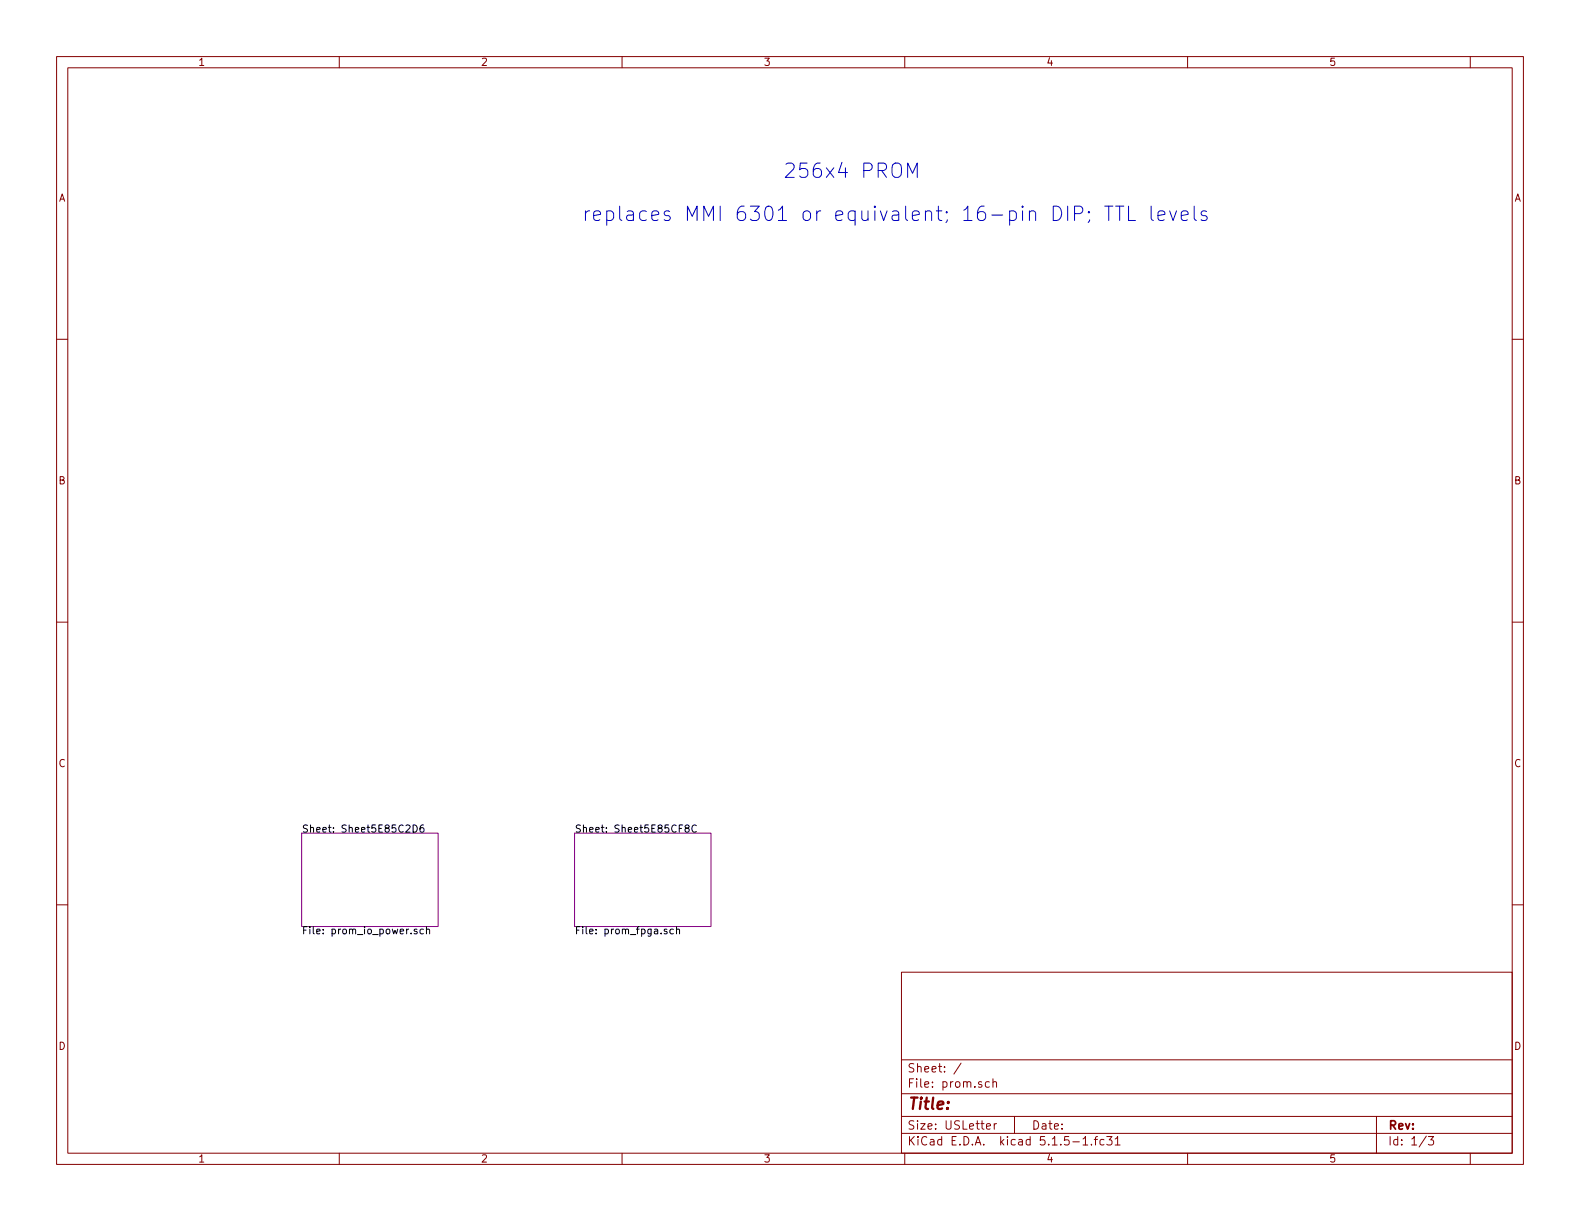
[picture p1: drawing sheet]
<svg xmlns="http://www.w3.org/2000/svg" width="279mm" height="216mm" viewBox="0 0 279 216" stroke-linecap="round" stroke-linejoin="round" font-family="sans-serif">
<g fill="none" stroke="#840000" stroke-width=".18">
<path d="M10 10h259.4v195.9h-259.4zM12 12h255.4v191.9h-255.4zM60 10v2M110 10v2M160 10v2M210 10v2M260 10v2M10 60h2M267.4 60h2M10 110h2M267.4 110h2M10 160h2"/>
<path d="M267.4 160h2M159.4 171.9h108v32h-108zM159.4 197.4h108M159.4 193.4h108M159.4 187.4h108M170 188l-1.3 1.9M174.4 199.2l.8-.2-.1-.2-.4-.1-.3 .2 .1 .7h.6M175 191.3h-.5l-.3 .2 .2 .7h.6M175.6 191.4l.2-.1h.4v1M175.6 190.8v1.5M175.8 198.7v1M176.2 198.7l-.3 .1-.1 .2"/>
<path d="M179.4 197.4v3M243.4 197.4v6.5M60 203.9v2M110 203.9v2M159.4 200.4h108M160 203.9v2M189.7 201.9h1.2M191.5 201.4l.4-.4v1.5M191.5 202.5h.9M193 202.3v.2M193.5 201.5h.6M194.1 201l-.4 .2v1.3"/>
<path d="M195.2 201.5h-.4l-.3 .3 .1 .5 .2 .2 .4-.1M195.7 201h.9l-.5 .5 .5 .2v.6l-.2 .2-.7-.2M197.2 201.4l.4-.4v1.5M197.2 202.5h.9M210 203.9v2M252.2 200.9l-1.2 1.9M252.6 201h.9l-.5 .5 .4 .2v.6l-.2 .2-.6-.2M260 203.9v2"/>
</g>
<path d="M53.3 147.3h24.2v16.5h-24.2zM101.6 147.3h24.1v16.5h-24.1z" fill="none" stroke="#840084" stroke-width=".18"/>
<path d="M73.1 145.9a.64 .64 0 0 1 .7 .6 .64 .64 0 0 1-.7 .6zM74.9 145.9h-.4a.87 .87 0 0 0 0 1.2l.4-.1v-.5l-.4-.1-.2 .2M121.4 146.4l-.3-.3 .3-.2h.2l.3 .2-.1 .2-.5 .2-.2 .2v.2l.3 .2h.3l.2-.2v-.2l-.3-.3M123.1 146a.6 .6 0 0 0-.8 .4 .6 .6 0 0 0 .6 .7l.2-.1M73.7 164.3h-.3l-.2 .2 .1 .1 .4 .2v.3h-.5M74.9 164.3h-.4l-.2 .2 .1 .6h.5M75.4 164.4l.2-.1h.3l.1 .8M75.4 163.9v1.2M117.9 164.3h-.3l-.2 .2 .1 .1 .4 .2v.3h-.5M119.1 164.3h-.4l-.2 .2 .1 .6h.5M119.6 164.4l.2-.1h.3l.1 .8M119.6 163.9v1.2" fill="none" stroke="#000" stroke-width=".18"/>
<g fill="none" stroke="#0000c2" stroke-width=".18">
<path d="M160.5 31.4v-2.6l.9 1.8 .8-1.8v2.6M192.6 37.4l.1 .1-.1 .1-.2-.1 .2-.1v.2M192.7 38.9l-.3 .4M195.4 36.4h1.4M196.1 36.4v2.6M197.3 36.4h1.4M198 36.4v2.6M199.6 36.4v2.6h1.2M203.6 36.4v2.2l.1 .3 .2 .1M204.8 38.1l1.2-.2-.1-.5-.8-.1-.3 .3v1l.1 .3 .2 .1 .8-.1M206.8 37.3l.6 1.7 .7-1.7M208.9 38.1l1.2-.2-.1-.5-.8-.1-.3 .3v1l.1 .3 .2 .1 .8-.1"/>
<path d="M211.2 36.4v2.2l.1 .3 .3 .1M213.4 37.4l-.6-.1-.4 .3 .1 .4 .9 .3 .1 .2-.1 .4-.3 .1-.7-.1"/>
</g>
<g font-size="3.5" fill="#0000c2">
<text x="138.4" y="31.5">256x4 PROM</text>
<text x="102.9" y="39.1">replaces MMI 6301 or equivalent; 16-pin DIP; TTL levels</text>
</g>
<text font-size="2.8" fill="#840000" x="160.4" y="196.2">Title:</text>
<g font-size="2.1" fill="#840000">
<text x="160.4" y="189.6">Sheet: /</text>
<text x="160.4" y="192.3">File: prom.sch</text>
<text x="160.4" y="202.5">KiCad E.D.A. kicad 5.1.5-1.fc31</text>
<text x="160.4" y="199.7">Size: USLetter</text>
<text x="182.4" y="199.7">Date:</text>
<text x="245.4" y="199.7">Rev:</text>
<text x="245.4" y="202.5">Id: 1/3</text>
</g>
<g font-size="1.8" fill="#840000">
<text x="35" y="11.6">1</text>
<text x="85" y="11.6">2</text>
<text x="135" y="11.6">3</text>
<text x="185" y="11.6">4</text>
<text x="235" y="11.6">5</text>
<text x="10.4" y="35.6">A</text>
<text x="267.8" y="35.6">A</text>
<text x="10.4" y="85.6">B</text>
<text x="267.8" y="85.6">B</text>
<text x="10.4" y="135.6">C</text>
<text x="267.8" y="135.6">C</text>
<text x="10.4" y="185.6">D</text>
<text x="267.8" y="185.6">D</text>
<text x="35" y="205.5">1</text>
<text x="85" y="205.5">2</text>
<text x="135" y="205.5">3</text>
<text x="185" y="205.5">4</text>
<text x="235" y="205.5">5</text>
</g>
<g font-size="1.8">
<text x="53.3" y="147.2">Sheet: Sheet5E85C2D6</text>
<text x="101.6" y="147.2">Sheet: Sheet5E85CF8C</text>
<text x="53.3" y="165.2">File: prom_io_power.sch</text>
<text x="101.6" y="165.2">File: prom_fpga.sch</text>
</g>
</svg>
